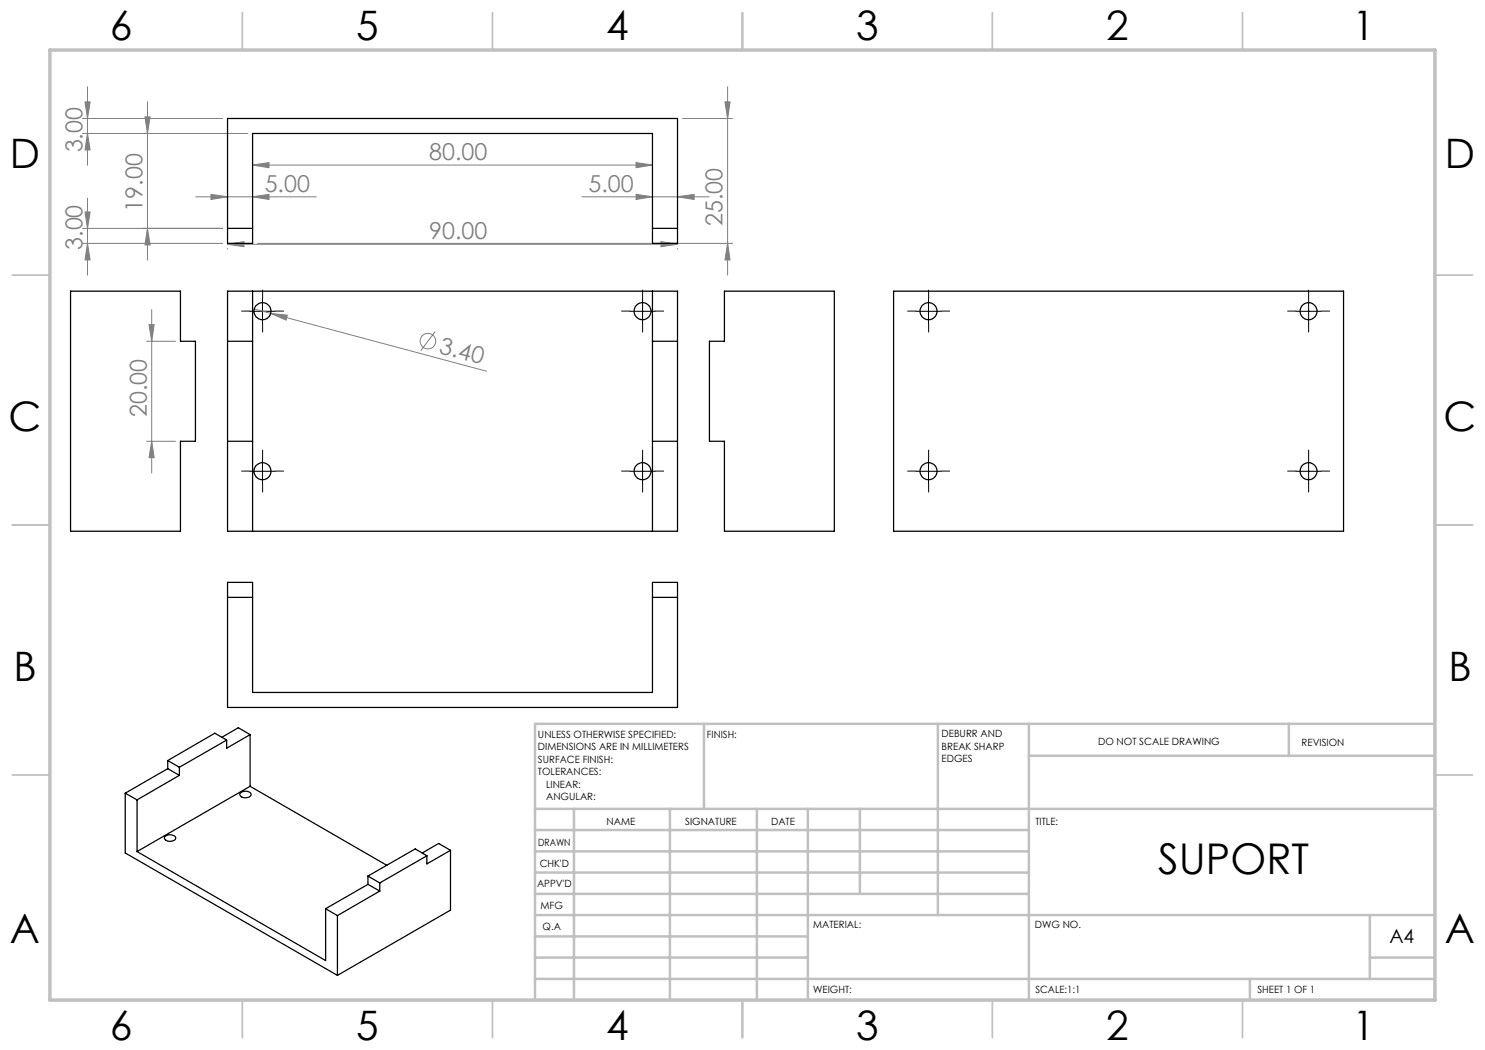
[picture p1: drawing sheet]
<svg xmlns="http://www.w3.org/2000/svg" width="297mm" height="210mm" viewBox="0 0 297 210" stroke-linecap="round" stroke-linejoin="round" font-family="sans-serif">
<g fill="none" stroke="#808080" stroke-width=".2">
<path d="M17.5 17.3v15.7M145.5 17.3v37.7M16.5 26.7h33M16.5 23.7h28M17 20.4h1l-.5 3.3zM17.5 39.6v15.4M17.5 26.7l.5 3.3h-1zM29 23.4h1l-.5 3.3zM29.5 20.3v31.7M39.2 39.4h24.1M42.2 38.9l3.3 .5-3.3 .5zM50.5 33l3.3-.5v1z"/>
<path d="M50.5 33h80M50.5 39.4l3.3-.5v1zM116.4 39.4h25.5M127.2 32.5l3.3 .5-3.3 .5zM127.2 38.9l3.3 .5-3.3 .5zM135.5 39.4l3.3-.5v1zM136.5 23.7h10M145 20.4h1l-.5 3.3zM16.5 45.7h28M16.5 48.7h28M17 42.4h1l-.5 3.3zM17.5 48.7l.5 3.3h-1z"/>
<path d="M29.5 45.7l.5 3.3h-1zM45.5 48.9l3.3-.6v1zM45.5 49.7v.1M45.5 48.9h90M51.5 48.7h95M132.2 48.3l3.3 .6-3.3 .4zM135.5 49.7v.1M145.5 48.7l.5 3.3h-1zM29.3 68.3h5.8M29.8 64.9h1l-.5 3.4zM30.3 61.9v32.7M50.9 61.8l3.3 .9"/>
<path d="M54.2 62.7l3.3 .3-.3 1zM54.2 62.7l43.1 11.6M87 66.3l-2.9 3.9M29.3 88.3h5.8M30.3 88.3l.5 3.2h-1z"/>
<circle cx="85.6" cy="68.2" r="1.57"/>
</g>
<g fill="none" stroke="#000" stroke-width=".2" stroke-dasharray="15.2 1.3 1.3 1.3">
<path d="M52.5 59.7v-1.7M128.5 59.7v-1.7M185.7 59.7v-1.7M261.7 59.7v-1.7M50 62.2h-1.7M52.5 64.7v1.7M55 62.2h1.7M126 62.2h-1.7M128.5 64.7v1.7M131 62.2h1.7M183.2 62.2h-1.7M185.7 64.7v1.7"/>
<path d="M188.2 62.2h1.7M259.2 62.2h-1.7M261.7 64.7v1.7M264.2 62.2h1.7M50 94.2h-1.7M52.5 91.7v-1.7M52.5 96.7v1.7M55 94.2h1.7M126 94.2h-1.7M128.5 91.7v-1.7M128.5 96.7v1.7M131 94.2h1.7"/>
<path d="M183.2 94.2h-1.7M185.7 96.7v1.7M185.7 91.7v-1.7M188.2 94.2h1.7M259.2 94.2h-1.7M261.7 96.7v1.7M261.7 91.7v-1.7M264.2 94.2h1.7"/>
</g>
<g fill="none" stroke="#000" stroke-width=".2">
<path d="M52.5 59.8v4.9M128.5 59.8v4.9M185.7 59.8v4.9M261.7 59.8v4.9M50 62.3h5M126 62.3h5M183.2 62.3h5M259.2 62.3h5M50 94.3h5M52.5 91.7v5M126 94.3h5M128.5 91.7v5"/>
<path d="M183.2 94.3h5M185.7 91.7v5M259.2 94.3h5M261.7 91.7v5"/>
</g>
<g fill="none" stroke="#c0c0c0" stroke-width=".35">
<path d="M48.5 2.5v7.5M98.5 2.5v7.5M148.5 2.5v7.5M198.5 2.5v7.5M248.5 2.5v7.5M2.5 55h7.5M287 55h7.5M2.5 105h7.5M287 105h7.5M2.5 155h7.5M287 155h7.5M48.5 200v7.5"/>
<path d="M98.5 200v7.5M148.5 200v7.5M198.5 200v7.5M248.5 200v7.5"/>
</g>
<g fill="none" stroke="#c0c0c0" stroke-width=".5">
<path d="M140.8 144.8v17M187.6 144.8v38.2M205.8 144.8v55.2M205.8 151.2h81.2M257.8 144.8v6.4M287 144.8h-180v55.2M107 161.8h180M107 178.8h98.8M107 174.5h98.8M107 170.3h98.8M107 166h98.8M114.8 161.8v38.2"/>
<path d="M134 161.8v38.2M151.4 161.8v38.2M161.6 161.8v38.2M172 161.8v17M107 195.8h180M107 191.5h54.6M107 187.3h54.6M107 183h180M250 195.8v4.2M274 191.5h13M274 183v12.8"/>
</g>
<path d="M10 10h277v190h-277z" fill="none" stroke="#c0c0c0" stroke-width=".7"/>
<g fill="#808080">
<path d="M54.2 62.7l3.3 .3-.3 1z"/>
<path d="M127.2 32.5l3.3 .5-3.3 .5zM50.5 33l3.3-.5v1zM132.2 48.3l3.3 .6-3.3 .4zM45.5 48.9l3.3-.6v1z"/>
<path d="M42.2 38.9l3.3 .5-3.3 .5zM50.5 39.4l3.3-.5v1zM127.2 38.9l3.3 .5-3.3 .5zM135.5 39.4l3.3-.5v1z"/>
<path d="M29.5 45.7l.5 3.3h-1zM29 23.4h1l-.5 3.3zM17.5 26.7l.5 3.3h-1zM17 20.4h1l-.5 3.3z"/>
<path d="M29.8 64.9h1l-.5 3.4zM30.3 88.3l.5 3.2h-1zM145 20.4h1l-.5 3.3zM145.5 48.7l.5 3.3h-1zM17 42.4h1l-.5 3.3zM17.5 48.7l.5 3.3h-1z"/>
</g>
<g fill="none" stroke="#000" stroke-width=".25">
<path d="M45.5 23.7h90v25h-5v-22h-80v22h-5zM14.1 58.2h22v10.1h3v20h-3v17.9h-22zM45.5 45.7h5M45.5 58.2h90v48h-90zM50.5 58.2v48M130.5 58.2v48M130.5 45.7h5M144.9 58.2h22v48h-22v-17.9h-3v-20h3zM178.7 58.2h90v48h-90zM45.5 68.3h5M130.5 68.3h5M45.5 88.3h5"/>
<path d="M130.5 88.3h5M45.5 116.5h5v22h80v-22h5v25h-90zM45.5 119.5h5M130.5 119.5h5M25 158.6v12l42.5 24.5M25 158.6l2.4 1.4M27.4 160v10.3M33.5 153.7l2.4 1.4M33.5 153.7l-8.5 4.9M33.5 152.1l2.4 1.3M33.5 152.1v1.6M35.9 155.1l-8.5 4.9"/>
<path d="M35.9 153.4v1.7M45.3 148l-9.4 5.4M45.3 148l-2.3-1.4-9.5 5.5M48.1 158.6a1.39 1.39 0 0 1 2.1 .3 1.32 1.32 0 0 1-2.3-.1zM50 157.3l-22.6 13M50 157.3l27.4 15.8M50 146.9l-4.7 2.7v-1.6M50 146.9v10.4M50 146.9l-2.3-1.4-3.3 2M27.4 170.3l37.7 21.8v-10.4M33 167.3a1.52 1.52 0 0 1 2.1 .2 1.15 1.15 0 0 1-1.7 .7l-.5-.5zM73.6 176.9l2.4 1.3"/>
<path d="M73.6 176.9l-8.5 4.8M73.6 175.2l2.4 1.4M73.6 175.2v1.7M76 178.2l-8.5 4.9M76 176.6v1.6M85.4 171.2l-9.4 5.4M85.4 171.2l-2.4-1.4-9.4 5.4M90.1 170.1v11.9l-22.6 13.1M90.1 170.1l-4.7 2.7v-1.6M90.1 170.1l-2.4-1.4-3.2 1.9M65.1 181.7l2.4 1.4M67.5 183.1v12"/>
<circle cx="52.5" cy="62.2" r="1.7"/>
<circle cx="128.5" cy="62.2" r="1.7"/>
<circle cx="185.7" cy="62.2" r="1.7"/>
<circle cx="261.7" cy="62.2" r="1.7"/>
<circle cx="52.5" cy="94.2" r="1.7"/>
<circle cx="128.5" cy="94.2" r="1.7"/>
<circle cx="185.7" cy="94.2" r="1.7"/>
<circle cx="261.7" cy="94.2" r="1.7"/>
</g>
<text font-size="8.5" x="231.7" y="174.8">SUPORT</text>
<g font-size="8.1">
<text x="22" y="8">6</text>
<text x="71.2" y="8">5</text>
<text x="121.2" y="8">4</text>
<text x="171.3" y="8">3</text>
<text x="221.3" y="8">2</text>
<text x="270.5" y="8">1</text>
<text x="2" y="33.6">D</text>
<text x="289" y="33.6">D</text>
<text x="1.7" y="86.1">C</text>
<text x="288.7" y="86.1">C</text>
<text x="2.7" y="136.1">B</text>
<text x="289.7" y="136.1">B</text>
<text x="2" y="188.6">A</text>
<text x="289" y="188.6">A</text>
<text x="22" y="208">6</text>
<text x="71.2" y="208">5</text>
<text x="121.2" y="208">4</text>
<text x="171.3" y="208">3</text>
<text x="221.3" y="208">2</text>
<text x="270.5" y="208">1</text>
</g>
<g font-size="4.7" fill="#808080">
<text x="16.5" y="30.5" transform="rotate(-90 16.5 30.5)">3.00</text>
<text x="85.9" y="32">80.00</text>
<text x="52.9" y="38.3">5.00</text>
<text x="117.7" y="38.3">5.00</text>
<text x="28.5" y="42.3" transform="rotate(-90 28.5 42.3)">19.00</text>
<text x="85.9" y="47.8">90.00</text>
<text x="144.5" y="45.2" transform="rotate(-90 144.5 45.2)">25.00</text>
<text x="16.5" y="50" transform="rotate(-90 16.5 50)">3.00</text>
<text x="87.6" y="70.5" transform="rotate(15 87.6 70.5)">3.40</text>
<text x="29.3" y="83.5" transform="rotate(-90 29.3 83.5)">20.00</text>
</g>
<text font-size="3.9" x="277.9" y="188.5">A4</text>
<g font-size="2">
<text x="107.6" y="147.6">UNLESS OTHERWISE SPECIFIED:</text>
<text x="141.4" y="147.6">FINISH:</text>
<text x="188.3" y="147.5">DEBURR AND</text>
<text x="188.3" y="150">BREAK SHARP</text>
<text x="219.6" y="149">DO NOT SCALE DRAWING</text>
<text x="260.3" y="149.2">REVISION</text>
<text x="107.6" y="150.1">DIMENSIONS ARE IN MILLIMETERS</text>
<text x="107.6" y="152.6">SURFACE FINISH:</text>
<text x="107.6" y="155.1">TOLERANCES:</text>
<text x="188.3" y="152.5">EDGES</text>
<text x="109.2" y="157.6">LINEAR:</text>
<text x="109.2" y="160.1">ANGULAR:</text>
<text x="121.3" y="165">NAME</text>
<text x="137" y="164.9">SIGNATURE</text>
<text x="154.2" y="164.9">DATE</text>
<text x="207.1" y="164.9">TITLE:</text>
<text x="107.6" y="169.1">DRAWN</text>
<text x="107.9" y="173.3">CHK'D</text>
<text x="107.4" y="177.4">APPV'D</text>
<text x="108.1" y="181.8">MFG</text>
<text x="108.5" y="186">Q.A</text>
<text x="162.6" y="185.5">MATERIAL:</text>
<text x="207" y="185.5">DWG NO.</text>
<text x="162.6" y="198.5">WEIGHT:</text>
<text x="207.1" y="198.6">SCALE:1:1</text>
<text x="251.5" y="198.6">SHEET 1 OF 1</text>
</g>
</svg>
